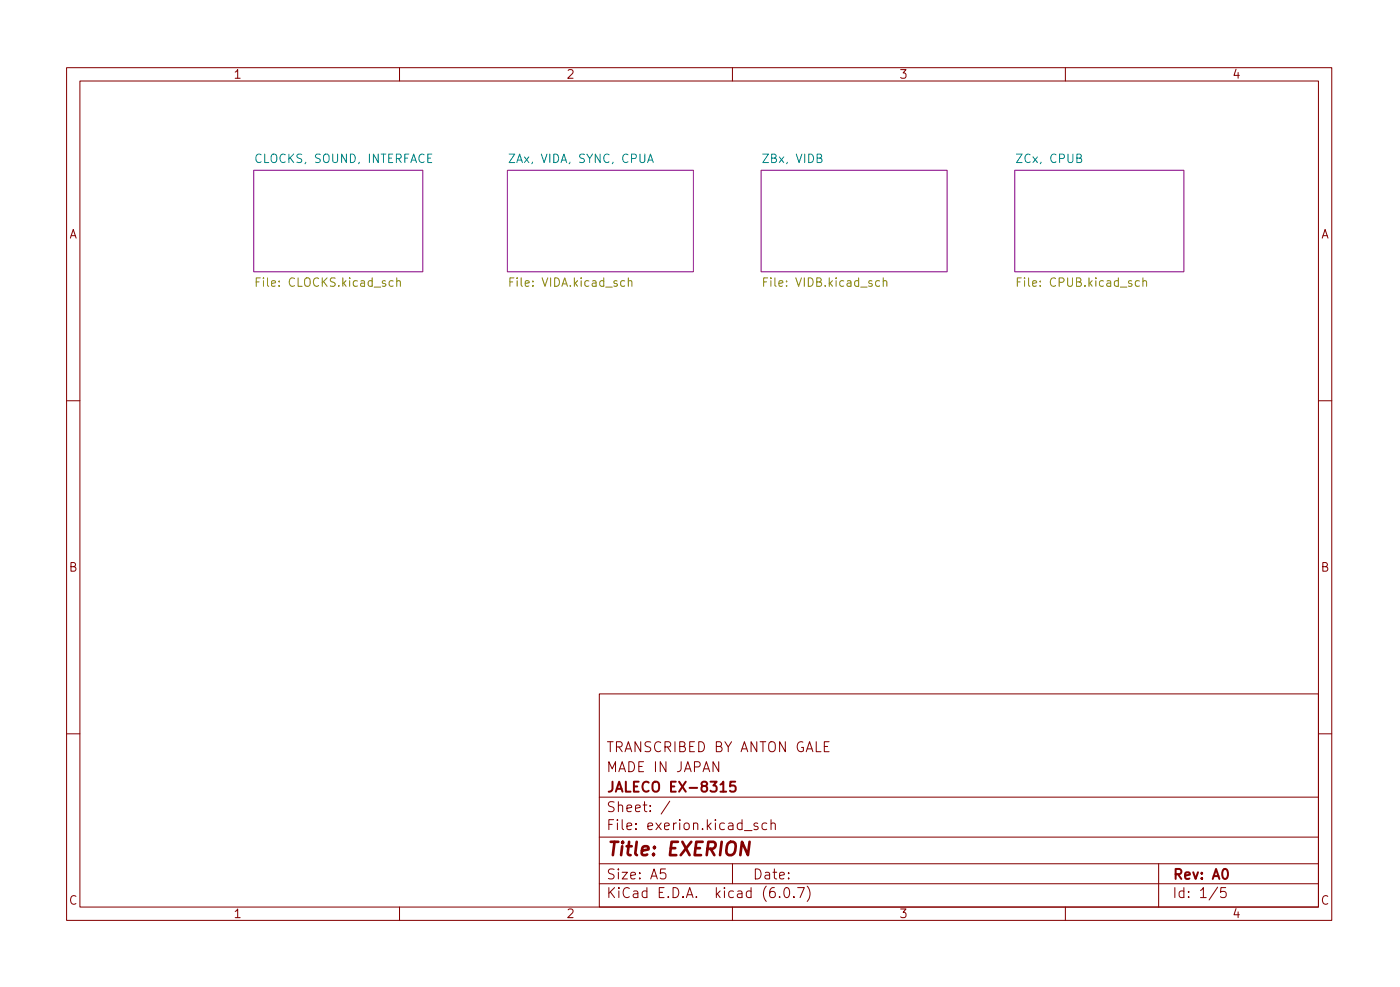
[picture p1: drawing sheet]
<svg xmlns="http://www.w3.org/2000/svg" width="210mm" height="148mm" viewBox="0 0 210 148" stroke-linecap="round" stroke-linejoin="round" font-family="sans-serif">
<g fill="none" stroke="#840000" stroke-width=".15">
<path d="M10 10.2h190v128h-190zM12 12.2h186v124h-186zM60 10.2v2M110 10.2v2M160 10.2v2M10 60.2h2M198 60.2h2M10 110.2h2M90 104.2h108v32h-108zM90 119.7h108M107.9 114.3v1.5l-.8-1.5v1.5M123.8 112.1h.5"/>
<path d="M124.5 111.3h-.7v1.5h.7M198 110.2h2M60 136.2v2M90 132.7h108M90 129.7h108M90 125.7h108M99.9 130.4h-.7v.8l.2-.2 .5 .1 .1 .2-.1 .5-.2 .1h-.3l-.2-.1M100.6 120.3l-1.3 1.9M110 136.2v2M110 129.7v3M111.8 124.7h1.1M113.8 123.6l-.4-.1-.2 .3 .1 .2 .5 .1v.4h-.6"/>
<path d="M115.2 123.6l-.5-.1-.3 .3v.5l.2 .2h.6M115.8 123.7a.37 .37 0 0 1 .6 .1v.7M115.8 123v1.5M117.1 134.6v.1M117.9 133.3l.3-.1a.94 .94 0 0 1 0 1.5h-.1a1 1 0 0 1-.2-1.4zM119.2 134.6v.1M119.8 133.2h1l-.6 1.5M121.2 133a1.72 1.72 0 0 1 0 2.3M160 136.2v2M174 129.7v6.5M182.9 133.2l-1.3 1.9M184.1 133.2h-.7l-.1 .8 .2-.2 .5 .1 .2 .2-.1 .5-.2 .1h-.4l-.2-.1"/>
</g>
<path d="M112.6 126.4l-.3 2-.9-2-.2 2" fill="none" stroke="#840000" stroke-width=".4"/>
<path d="M108.2 118.8h.9M110.4 117.3h-.7l-.1 .8 .2-.2 .5 .1 .2 .2-.1 .5-.2 .1h-.4l-.2-.1" fill="none" stroke="#840000" stroke-width=".3"/>
<g fill="#fff" stroke="#fff" stroke-width=".15">
<path d="M114.3 25.6h27.9v15.2h-27.9z"/>
<path d="M38.1 25.6h25.4v15.2h-25.4z"/>
<path d="M152.4 25.6h25.4v15.2h-25.4z"/>
<path d="M76.2 25.6h27.9v15.2h-27.9z"/>
</g>
<path d="M38.1 25.6h25.4v15.2h-25.4zM76.2 25.6h27.9v15.2h-27.9zM114.3 25.6h27.9v15.2h-27.9zM152.4 25.6h25.4v15.2h-25.4z" fill="none" stroke="#840084" stroke-width=".15"/>
<g fill="none" stroke="#848400" stroke-width=".15">
<path d="M38.5 42.3h.4M39.1 41.7h-.6v1.3M59 42.2l-.3-.1-.3 .3v.3l.2 .2h.4M59.6 42.3l.2-.2 .3 .1v.8M59.6 41.7v1.3M94.4 42.3l.1-.2 .3 .1 .1 .8M94.4 41.7v1.3M114.7 42.3h.4M115.3 41.7h-.6v1.3M132.1 42.2l-.4-.1-.2 .3v.3l.1 .2h.5M132.6 42.3l.2-.2 .3 .1 .1 .8M132.6 41.7v1.3"/>
<path d="M152.8 42.3h.4M153.4 41.7h-.6v1.3M171.1 42.2l-.4-.1-.2 .3v.3l.1 .2h.5M171.7 42.3l.1-.2 .3 .1 .1 .8M171.7 41.7v1.3"/>
</g>
<path d="M64.8 23.1h-.6v1.3h.6M97.3 24.4l.4-1.3 .4 1.3M97.4 24h.6" fill="none" stroke="#008484" stroke-width=".15"/>
<text font-size="2.8" fill="#840000" x="91" y="128.5">Title: EXERION</text>
<g font-size="2.1" fill="#840000">
<text x="91" y="112.9">TRANSCRIBED BY ANTON GALE</text>
<text x="91" y="118.9">JALECO EX-8315</text>
<text x="91" y="115.9">MADE IN JAPAN</text>
<text x="91" y="124.6">File: exerion.kicad_sch</text>
<text x="91" y="121.9">Sheet: /</text>
<text x="91" y="134.8">KiCad E.D.A. kicad (6.0.7)</text>
<text x="91" y="132">Size: A5</text>
<text x="113" y="132">Date:</text>
<text x="176" y="132">Rev: A0</text>
<text x="176" y="134.8">Id: 1/5</text>
</g>
<g font-size="1.8" fill="#840000">
<text x="35" y="11.8">1</text>
<text x="85" y="11.8">2</text>
<text x="135" y="11.8">3</text>
<text x="185" y="11.8">4</text>
<text x="10.3" y="35.8">A</text>
<text x="198.4" y="35.8">A</text>
<text x="10.3" y="85.8">B</text>
<text x="198.4" y="85.8">B</text>
<text x="10.3" y="135.8">C</text>
<text x="35" y="137.8">1</text>
<text x="85" y="137.8">2</text>
<text x="135" y="137.8">3</text>
<text x="185" y="137.8">4</text>
<text x="198.4" y="135.8">C</text>
</g>
<g font-size="1.8" fill="#008484">
<text x="38.7" y="24.5">CLOCKS, SOUND, INTERFACE</text>
<text x="77" y="24.5">ZAx, VIDA, SYNC, CPUA</text>
<text x="114.8" y="24.5">ZBx, VIDB</text>
<text x="152.9" y="24.5">ZCx, CPUB</text>
</g>
<g font-size="1.8" fill="#848400">
<text x="39" y="43">File: CLOCKS.kicad_sch</text>
<text x="77" y="43">File: VIDA.kicad_sch</text>
<text x="115.2" y="43">File: VIDB.kicad_sch</text>
<text x="153.4" y="43">File: CPUB.kicad_sch</text>
</g>
</svg>
